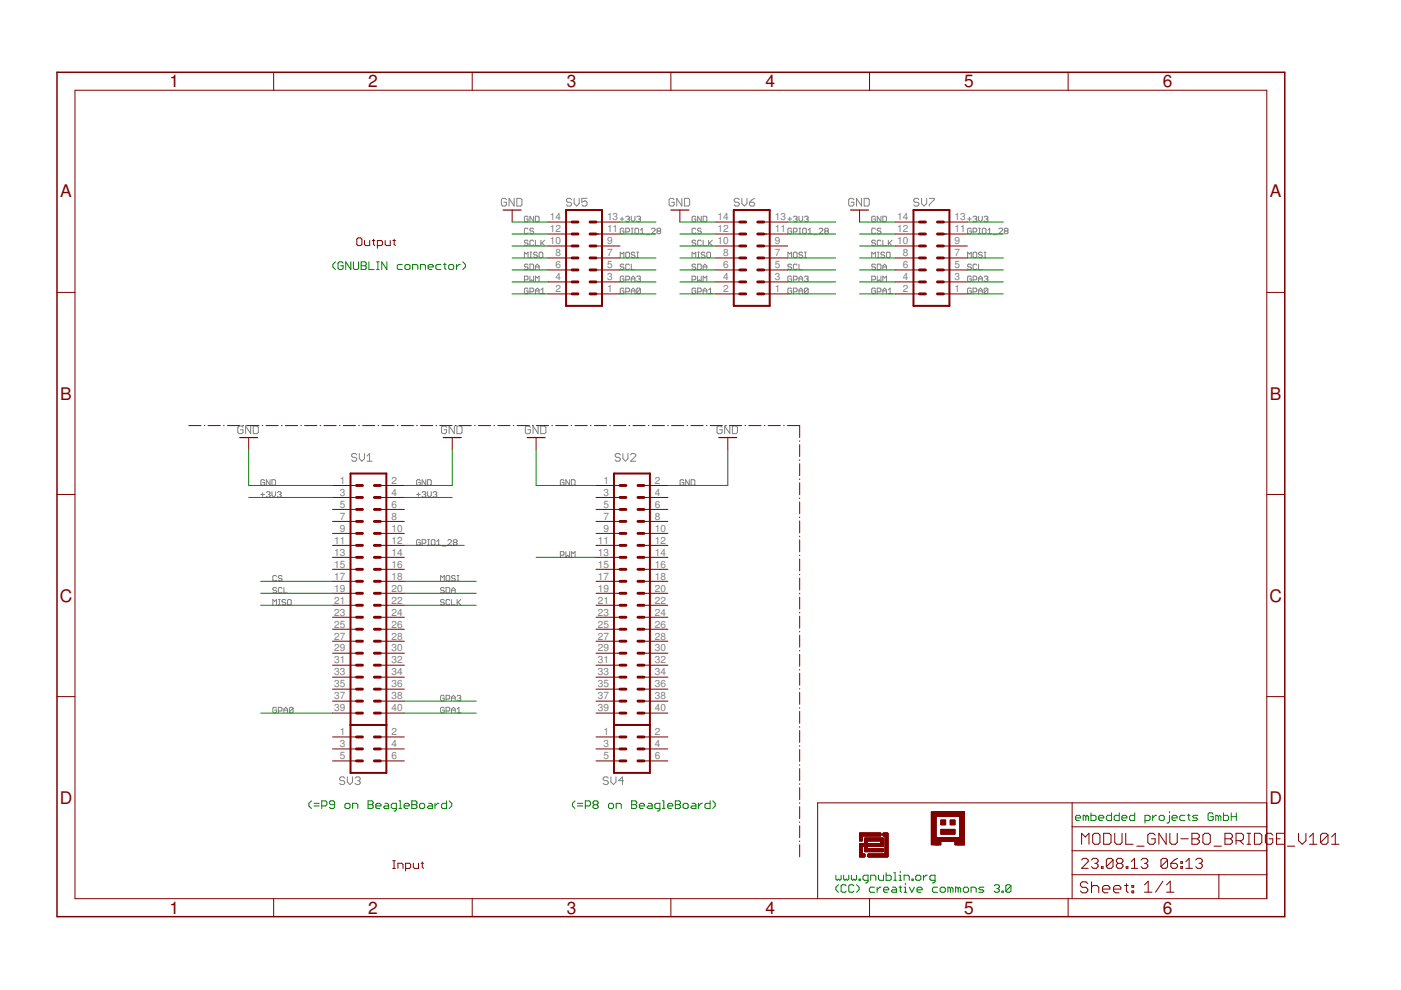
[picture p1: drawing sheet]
<?xml version="1.0" encoding="utf-8"?>
<!DOCTYPE eagle SYSTEM "eagle.dtd">
<eagle version="6.4">
<drawing>
<settings>
<setting alwaysvectorfont="no"/>
<setting verticaltext="up"/>
</settings>
<grid distance="0.1" unitdist="inch" unit="inch" style="lines" multiple="1" display="no" altdistance="0.01" altunitdist="inch" altunit="inch"/>
<schematic xreflabel="%F%N/%S.%C%R" xrefpart="/%S.%C%R">
<libraries>
<library name="frames">
<symbols>
<symbol name="A4L-LOC">
<wire x1="256.54" y1="3.81" x2="256.54" y2="8.89" width="0.1016" layer="94"/>
<wire x1="256.54" y1="8.89" x2="256.54" y2="13.97" width="0.1016" layer="94"/>
<wire x1="256.54" y1="13.97" x2="256.54" y2="19.05" width="0.1016" layer="94"/>
<wire x1="256.54" y1="19.05" x2="256.54" y2="24.13" width="0.1016" layer="94"/>
<wire x1="161.29" y1="3.81" x2="161.29" y2="24.13" width="0.1016" layer="94"/>
<wire x1="161.29" y1="24.13" x2="215.265" y2="24.13" width="0.1016" layer="94"/>
<wire x1="215.265" y1="24.13" x2="256.54" y2="24.13" width="0.1016" layer="94"/>
<wire x1="246.38" y1="3.81" x2="246.38" y2="8.89" width="0.1016" layer="94"/>
<wire x1="246.38" y1="8.89" x2="256.54" y2="8.89" width="0.1016" layer="94"/>
<wire x1="246.38" y1="8.89" x2="215.265" y2="8.89" width="0.1016" layer="94"/>
<wire x1="215.265" y1="8.89" x2="215.265" y2="3.81" width="0.1016" layer="94"/>
<wire x1="215.265" y1="8.89" x2="215.265" y2="13.97" width="0.1016" layer="94"/>
<wire x1="215.265" y1="13.97" x2="256.54" y2="13.97" width="0.1016" layer="94"/>
<wire x1="215.265" y1="13.97" x2="215.265" y2="19.05" width="0.1016" layer="94"/>
<wire x1="215.265" y1="19.05" x2="256.54" y2="19.05" width="0.1016" layer="94"/>
<wire x1="215.265" y1="19.05" x2="215.265" y2="24.13" width="0.1016" layer="94"/>
<text x="217.17" y="15.24" size="2.54" layer="94" font="vector">&gt;DRAWING_NAME</text>
<text x="217.17" y="10.16" size="2.286" layer="94" font="vector">&gt;LAST_DATE_TIME</text>
<text x="230.505" y="5.08" size="2.54" layer="94" font="vector">&gt;SHEET</text>
<text x="216.916" y="4.953" size="2.54" layer="94" font="vector">Sheet:</text>
<frame x1="0" y1="0" x2="260.35" y2="179.07" columns="6" rows="4" layer="94"/>
</symbol>
</symbols>
<devicesets>
<deviceset name="A4L-LOC" prefix="FRAME" uservalue="yes">
<gates>
<gate name="G$1" symbol="A4L-LOC" x="0" y="0"/>
</gates>
<devices>
<device name="">
<technologies>
<technology name=""/>
</technologies>
</device>
</devices>
</deviceset>
</devicesets>
</library>
<library name="con-ml">
<symbols>
<symbol name="14P">
<wire x1="3.81" y1="-10.16" x2="-3.81" y2="-10.16" width="0.4064" layer="94"/>
<wire x1="-3.81" y1="10.16" x2="-3.81" y2="-10.16" width="0.4064" layer="94"/>
<wire x1="-3.81" y1="10.16" x2="3.81" y2="10.16" width="0.4064" layer="94"/>
<wire x1="3.81" y1="-10.16" x2="3.81" y2="10.16" width="0.4064" layer="94"/>
<wire x1="2.54" y1="5.08" x2="3.175" y2="5.08" width="0.1524" layer="94"/>
<wire x1="1.27" y1="2.54" x2="2.54" y2="2.54" width="0.6096" layer="94"/>
<wire x1="1.27" y1="0" x2="2.54" y2="0" width="0.6096" layer="94"/>
<wire x1="1.27" y1="-2.54" x2="2.54" y2="-2.54" width="0.6096" layer="94"/>
<wire x1="1.27" y1="-5.08" x2="2.54" y2="-5.08" width="0.6096" layer="94"/>
<wire x1="1.27" y1="-7.62" x2="2.54" y2="-7.62" width="0.6096" layer="94"/>
<wire x1="-2.54" y1="2.54" x2="-1.27" y2="2.54" width="0.6096" layer="94"/>
<wire x1="-2.54" y1="0" x2="-1.27" y2="0" width="0.6096" layer="94"/>
<wire x1="-2.54" y1="-2.54" x2="-1.27" y2="-2.54" width="0.6096" layer="94"/>
<wire x1="-2.54" y1="-5.08" x2="-1.27" y2="-5.08" width="0.6096" layer="94"/>
<wire x1="-2.54" y1="-7.62" x2="-1.27" y2="-7.62" width="0.6096" layer="94"/>
<wire x1="1.27" y1="5.08" x2="2.54" y2="5.08" width="0.6096" layer="94"/>
<wire x1="1.27" y1="7.62" x2="2.54" y2="7.62" width="0.6096" layer="94"/>
<wire x1="-2.54" y1="5.08" x2="-1.27" y2="5.08" width="0.6096" layer="94"/>
<wire x1="-2.54" y1="7.62" x2="-1.27" y2="7.62" width="0.6096" layer="94"/>
<text x="-3.81" y="-12.7" size="1.778" layer="96">&gt;VALUE</text>
<text x="-3.81" y="10.922" size="1.778" layer="95">&gt;NAME</text>
<pin name="1" x="7.62" y="-7.62" visible="pad" length="middle" direction="pas" rot="R180"/>
<pin name="3" x="7.62" y="-5.08" visible="pad" length="middle" direction="pas" rot="R180"/>
<pin name="5" x="7.62" y="-2.54" visible="pad" length="middle" direction="pas" rot="R180"/>
<pin name="7" x="7.62" y="0" visible="pad" length="middle" direction="pas" rot="R180"/>
<pin name="9" x="7.62" y="2.54" visible="pad" length="middle" direction="pas" rot="R180"/>
<pin name="11" x="7.62" y="5.08" visible="pad" length="middle" direction="pas" rot="R180"/>
<pin name="13" x="7.62" y="7.62" visible="pad" length="middle" direction="pas" rot="R180"/>
<pin name="2" x="-7.62" y="-7.62" visible="pad" length="middle" direction="pas"/>
<pin name="4" x="-7.62" y="-5.08" visible="pad" length="middle" direction="pas"/>
<pin name="6" x="-7.62" y="-2.54" visible="pad" length="middle" direction="pas"/>
<pin name="12" x="-7.62" y="5.08" visible="pad" length="middle" direction="pas"/>
<pin name="14" x="-7.62" y="7.62" visible="pad" length="middle" direction="pas"/>
<pin name="8" x="-7.62" y="0" visible="pad" length="middle" direction="pas"/>
<pin name="10" x="-7.62" y="2.54" visible="pad" length="middle" direction="pas"/>
</symbol>
</symbols>
<devicesets>
<deviceset name="ML14" prefix="SV" uservalue="yes">
<gates>
<gate name="1" symbol="14P" x="0" y="0"/>
</gates>
<devices>
<device name="" package="ML14">
<connects>
<connect gate="1" pin="1" pad="1"/>
<connect gate="1" pin="10" pad="10"/>
<connect gate="1" pin="11" pad="11"/>
<connect gate="1" pin="12" pad="12"/>
<connect gate="1" pin="13" pad="13"/>
<connect gate="1" pin="14" pad="14"/>
<connect gate="1" pin="2" pad="2"/>
<connect gate="1" pin="3" pad="3"/>
<connect gate="1" pin="4" pad="4"/>
<connect gate="1" pin="5" pad="5"/>
<connect gate="1" pin="6" pad="6"/>
<connect gate="1" pin="7" pad="7"/>
<connect gate="1" pin="8" pad="8"/>
<connect gate="1" pin="9" pad="9"/>
</connects>
<technologies>
<technology name=""/>
</technologies>
</device>
</devices>
</deviceset>
</devicesets>
</library>
<library name="supply1">
<symbols>
<symbol name="GND">
<wire x1="-1.905" y1="0" x2="1.905" y2="0" width="0.254" layer="94"/>
<text x="-2.54" y="-2.54" size="1.778" layer="96">&gt;VALUE</text>
<pin name="GND" x="0" y="2.54" visible="off" length="short" direction="sup" rot="R270"/>
</symbol>
</symbols>
<devicesets>
<deviceset name="GND" prefix="GND">
<gates>
<gate name="1" symbol="GND" x="0" y="0"/>
</gates>
<devices>
<device name="">
<technologies>
<technology name=""/>
</technologies>
</device>
</devices>
</deviceset>
</devicesets>
</library>
<library name="EmbeddedProjectsLogos2">
<symbols>
<symbol name="EMBEDDEDPROJECTSLOGO">
<rectangle x1="0" y1="0" x2="1.1" y2="0.55" layer="97"/>
<rectangle x1="1.8" y1="0" x2="6" y2="0.55" layer="97"/>
<rectangle x1="5.45" y1="0.5" x2="6" y2="5" layer="97"/>
<rectangle x1="0" y1="0.55" x2="0.55" y2="2.8" layer="97"/>
<rectangle x1="0" y1="3.4" x2="0.55" y2="5" layer="97"/>
<rectangle x1="0.55" y1="4.45" x2="4.5" y2="5" layer="97"/>
<rectangle x1="5" y1="4.45" x2="5.45" y2="5" layer="97"/>
<rectangle x1="1.1" y1="1.1" x2="5" y2="1.65" layer="97"/>
<rectangle x1="0.55" y1="2.25" x2="5" y2="2.8" layer="97"/>
<rectangle x1="1.1" y1="3.4" x2="5" y2="3.95" layer="97"/>
<rectangle x1="4.45" y1="2.8" x2="5" y2="3.4" layer="97"/>
<rectangle x1="1.1" y1="1.65" x2="1.65" y2="3.4" layer="97"/>
<rectangle x1="0" y1="0" x2="1.1" y2="0.55" layer="97"/>
<rectangle x1="1.8" y1="0" x2="6" y2="0.55" layer="97"/>
<rectangle x1="5.45" y1="0.5" x2="6" y2="5" layer="97"/>
<rectangle x1="0" y1="0.55" x2="0.55" y2="2.8" layer="97"/>
<rectangle x1="0" y1="3.4" x2="0.55" y2="5" layer="97"/>
<rectangle x1="0.55" y1="4.45" x2="4.5" y2="5" layer="97"/>
<rectangle x1="5" y1="4.45" x2="5.45" y2="5" layer="97"/>
<rectangle x1="1.1" y1="1.1" x2="5" y2="1.65" layer="97"/>
<rectangle x1="0.55" y1="2.25" x2="5" y2="2.8" layer="97"/>
<rectangle x1="1.1" y1="3.4" x2="5" y2="3.95" layer="97"/>
<rectangle x1="4.45" y1="2.8" x2="5" y2="3.4" layer="97"/>
<rectangle x1="1.1" y1="1.65" x2="1.65" y2="3.4" layer="97"/>
<rectangle x1="0" y1="0" x2="1.1" y2="0.55" layer="94"/>
<rectangle x1="1.8" y1="0" x2="6" y2="0.55" layer="94"/>
<rectangle x1="5.45" y1="0.5" x2="6" y2="5" layer="94"/>
<rectangle x1="0" y1="0.55" x2="0.55" y2="2.8" layer="94"/>
<rectangle x1="0" y1="3.4" x2="0.55" y2="5" layer="94"/>
<rectangle x1="0.55" y1="4.45" x2="4.5" y2="5" layer="94"/>
<rectangle x1="5" y1="4.45" x2="5.45" y2="5" layer="94"/>
<rectangle x1="1.1" y1="1.1" x2="5" y2="1.65" layer="94"/>
<rectangle x1="0.55" y1="2.25" x2="5" y2="2.8" layer="94"/>
<rectangle x1="1.1" y1="3.4" x2="5" y2="3.95" layer="94"/>
<rectangle x1="4.45" y1="2.8" x2="5" y2="3.4" layer="94"/>
<rectangle x1="1.1" y1="1.65" x2="1.65" y2="3.4" layer="94"/>
<rectangle x1="0" y1="0" x2="1.1" y2="0.55" layer="97"/>
<rectangle x1="1.8" y1="0" x2="6" y2="0.55" layer="97"/>
<rectangle x1="5.45" y1="0.5" x2="6" y2="5" layer="97"/>
<rectangle x1="0" y1="0.55" x2="0.55" y2="2.8" layer="97"/>
<rectangle x1="0" y1="3.4" x2="0.55" y2="5" layer="97"/>
<rectangle x1="0.55" y1="4.45" x2="4.5" y2="5" layer="97"/>
<rectangle x1="5" y1="4.45" x2="5.45" y2="5" layer="97"/>
<rectangle x1="1.1" y1="1.1" x2="5" y2="1.65" layer="97"/>
<rectangle x1="0.55" y1="2.25" x2="5" y2="2.8" layer="97"/>
<rectangle x1="1.1" y1="3.4" x2="5" y2="3.95" layer="97"/>
<rectangle x1="4.45" y1="2.8" x2="5" y2="3.4" layer="97"/>
<rectangle x1="1.1" y1="1.65" x2="1.65" y2="3.4" layer="97"/>
<rectangle x1="0" y1="0" x2="1.1" y2="0.55" layer="97"/>
<rectangle x1="1.8" y1="0" x2="6" y2="0.55" layer="97"/>
<rectangle x1="5.45" y1="0.5" x2="6" y2="5" layer="97"/>
<rectangle x1="0" y1="0.55" x2="0.55" y2="2.8" layer="97"/>
<rectangle x1="0" y1="3.4" x2="0.55" y2="5" layer="97"/>
<rectangle x1="0.55" y1="4.45" x2="4.5" y2="5" layer="97"/>
<rectangle x1="5" y1="4.45" x2="5.45" y2="5" layer="97"/>
<rectangle x1="1.1" y1="1.1" x2="5" y2="1.65" layer="97"/>
<rectangle x1="0.55" y1="2.25" x2="5" y2="2.8" layer="97"/>
<rectangle x1="1.1" y1="3.4" x2="5" y2="3.95" layer="97"/>
<rectangle x1="4.45" y1="2.8" x2="5" y2="3.4" layer="97"/>
<rectangle x1="1.1" y1="1.65" x2="1.65" y2="3.4" layer="97"/>
<rectangle x1="0" y1="0" x2="1.1" y2="0.55" layer="94"/>
<rectangle x1="1.8" y1="0" x2="6" y2="0.55" layer="94"/>
<rectangle x1="5.45" y1="0.5" x2="6" y2="5" layer="94"/>
<rectangle x1="0" y1="0.55" x2="0.55" y2="2.8" layer="94"/>
<rectangle x1="0" y1="3.4" x2="0.55" y2="5" layer="94"/>
<rectangle x1="0.55" y1="4.45" x2="4.5" y2="5" layer="94"/>
<rectangle x1="5" y1="4.45" x2="5.45" y2="5" layer="94"/>
<rectangle x1="1.1" y1="1.1" x2="5" y2="1.65" layer="94"/>
<rectangle x1="0.55" y1="2.25" x2="5" y2="2.8" layer="94"/>
<rectangle x1="1.1" y1="3.4" x2="5" y2="3.95" layer="94"/>
<rectangle x1="4.45" y1="2.8" x2="5" y2="3.4" layer="94"/>
<rectangle x1="1.1" y1="1.65" x2="1.65" y2="3.4" layer="94"/>
<rectangle x1="0" y1="0" x2="1.1" y2="0.55" layer="97"/>
<rectangle x1="1.8" y1="0" x2="6" y2="0.55" layer="97"/>
<rectangle x1="5.45" y1="0.5" x2="6" y2="5" layer="97"/>
<rectangle x1="0" y1="0.55" x2="0.55" y2="2.8" layer="97"/>
<rectangle x1="0" y1="3.4" x2="0.55" y2="5" layer="97"/>
<rectangle x1="0.55" y1="4.45" x2="4.5" y2="5" layer="97"/>
<rectangle x1="5" y1="4.45" x2="5.45" y2="5" layer="97"/>
<rectangle x1="1.1" y1="1.1" x2="5" y2="1.65" layer="97"/>
<rectangle x1="0.55" y1="2.25" x2="5" y2="2.8" layer="97"/>
<rectangle x1="1.1" y1="3.4" x2="5" y2="3.95" layer="97"/>
<rectangle x1="4.45" y1="2.8" x2="5" y2="3.4" layer="97"/>
<rectangle x1="1.1" y1="1.65" x2="1.65" y2="3.4" layer="97"/>
<rectangle x1="0" y1="0" x2="1.1" y2="0.55" layer="97"/>
<rectangle x1="1.8" y1="0" x2="6" y2="0.55" layer="97"/>
<rectangle x1="5.45" y1="0.5" x2="6" y2="5" layer="97"/>
<rectangle x1="0" y1="0.55" x2="0.55" y2="2.8" layer="97"/>
<rectangle x1="0" y1="3.4" x2="0.55" y2="5" layer="97"/>
<rectangle x1="0.55" y1="4.45" x2="4.5" y2="5" layer="97"/>
<rectangle x1="5" y1="4.45" x2="5.45" y2="5" layer="97"/>
<rectangle x1="1.1" y1="1.1" x2="5" y2="1.65" layer="97"/>
<rectangle x1="0.55" y1="2.25" x2="5" y2="2.8" layer="97"/>
<rectangle x1="1.1" y1="3.4" x2="5" y2="3.95" layer="97"/>
<rectangle x1="4.45" y1="2.8" x2="5" y2="3.4" layer="97"/>
<rectangle x1="1.1" y1="1.65" x2="1.65" y2="3.4" layer="97"/>
<rectangle x1="0" y1="0" x2="1.1" y2="0.55" layer="94"/>
<rectangle x1="1.8" y1="0" x2="6" y2="0.55" layer="94"/>
<rectangle x1="5.45" y1="0.5" x2="6" y2="5" layer="94"/>
<rectangle x1="0" y1="0.55" x2="0.55" y2="2.8" layer="94"/>
<rectangle x1="0" y1="3.4" x2="0.55" y2="5" layer="94"/>
<rectangle x1="0.55" y1="4.45" x2="4.5" y2="5" layer="94"/>
<rectangle x1="5" y1="4.45" x2="5.45" y2="5" layer="94"/>
<rectangle x1="1.1" y1="1.1" x2="5" y2="1.65" layer="94"/>
<rectangle x1="0.55" y1="2.25" x2="5" y2="2.8" layer="94"/>
<rectangle x1="1.1" y1="3.4" x2="5" y2="3.95" layer="94"/>
<rectangle x1="4.45" y1="2.8" x2="5" y2="3.4" layer="94"/>
<rectangle x1="1.1" y1="1.65" x2="1.65" y2="3.4" layer="94"/>
<rectangle x1="0" y1="0" x2="1.1" y2="0.55" layer="97"/>
<rectangle x1="1.8" y1="0" x2="6" y2="0.55" layer="97"/>
<rectangle x1="5.45" y1="0.5" x2="6" y2="5" layer="97"/>
<rectangle x1="0" y1="0.55" x2="0.55" y2="2.8" layer="97"/>
<rectangle x1="0" y1="3.4" x2="0.55" y2="5" layer="97"/>
<rectangle x1="0.55" y1="4.45" x2="4.5" y2="5" layer="97"/>
<rectangle x1="5" y1="4.45" x2="5.45" y2="5" layer="97"/>
<rectangle x1="1.1" y1="1.1" x2="5" y2="1.65" layer="97"/>
<rectangle x1="0.55" y1="2.25" x2="5" y2="2.8" layer="97"/>
<rectangle x1="1.1" y1="3.4" x2="5" y2="3.95" layer="97"/>
<rectangle x1="4.45" y1="2.8" x2="5" y2="3.4" layer="97"/>
<rectangle x1="1.1" y1="1.65" x2="1.65" y2="3.4" layer="97"/>
<rectangle x1="0" y1="0" x2="1.1" y2="0.55" layer="97"/>
<rectangle x1="1.8" y1="0" x2="6" y2="0.55" layer="97"/>
<rectangle x1="5.45" y1="0.5" x2="6" y2="5" layer="97"/>
<rectangle x1="0" y1="0.55" x2="0.55" y2="2.8" layer="97"/>
<rectangle x1="0" y1="3.4" x2="0.55" y2="5" layer="97"/>
<rectangle x1="0.55" y1="4.45" x2="4.5" y2="5" layer="97"/>
<rectangle x1="5" y1="4.45" x2="5.45" y2="5" layer="97"/>
<rectangle x1="1.1" y1="1.1" x2="5" y2="1.65" layer="97"/>
<rectangle x1="0.55" y1="2.25" x2="5" y2="2.8" layer="97"/>
<rectangle x1="1.1" y1="3.4" x2="5" y2="3.95" layer="97"/>
<rectangle x1="4.45" y1="2.8" x2="5" y2="3.4" layer="97"/>
<rectangle x1="1.1" y1="1.65" x2="1.65" y2="3.4" layer="97"/>
<rectangle x1="0" y1="0" x2="1.1" y2="0.55" layer="94"/>
<rectangle x1="1.8" y1="0" x2="6" y2="0.55" layer="94"/>
<rectangle x1="5.45" y1="0.5" x2="6" y2="5" layer="94"/>
<rectangle x1="0" y1="0.55" x2="0.55" y2="2.8" layer="94"/>
<rectangle x1="0" y1="3.4" x2="0.55" y2="5" layer="94"/>
<rectangle x1="0.55" y1="4.45" x2="4.5" y2="5" layer="94"/>
<rectangle x1="5" y1="4.45" x2="5.45" y2="5" layer="94"/>
<rectangle x1="1.1" y1="1.1" x2="5" y2="1.65" layer="94"/>
<rectangle x1="0.55" y1="2.25" x2="5" y2="2.8" layer="94"/>
<rectangle x1="1.1" y1="3.4" x2="5" y2="3.95" layer="94"/>
<rectangle x1="4.45" y1="2.8" x2="5" y2="3.4" layer="94"/>
<rectangle x1="1.1" y1="1.65" x2="1.65" y2="3.4" layer="94"/>
</symbol>
<symbol name="GNUBLINLOGO">
<rectangle x1="0.75" y1="6.25" x2="6.25" y2="7" layer="94"/>
<rectangle x1="6.25" y1="0" x2="7" y2="7" layer="94"/>
<rectangle x1="0.7" y1="0" x2="1.5" y2="0.8" layer="94"/>
<rectangle x1="5.5" y1="0" x2="6.3" y2="0.8" layer="94"/>
<rectangle x1="2" y1="2.25" x2="5" y2="3.25" layer="94"/>
<rectangle x1="2" y1="4.25" x2="3" y2="5.25" layer="94"/>
<rectangle x1="0" y1="0" x2="1" y2="7" layer="94"/>
<rectangle x1="1" y1="6" x2="6" y2="7" layer="94"/>
<rectangle x1="6" y1="0" x2="7" y2="7" layer="94"/>
<rectangle x1="1" y1="0.75" x2="6" y2="1.5" layer="94"/>
<rectangle x1="1" y1="0" x2="2" y2="1" layer="94"/>
<rectangle x1="5" y1="0" x2="6" y2="1" layer="94"/>
<rectangle x1="4" y1="4.25" x2="5" y2="5.25" layer="94"/>
<rectangle x1="0.75" y1="6.25" x2="6.25" y2="7" layer="94"/>
<rectangle x1="6.25" y1="0" x2="7" y2="7" layer="94"/>
<rectangle x1="0.7" y1="0" x2="1.5" y2="0.8" layer="94"/>
<rectangle x1="5.5" y1="0" x2="6.3" y2="0.8" layer="94"/>
<rectangle x1="2" y1="2.25" x2="5" y2="3.25" layer="94"/>
<rectangle x1="2" y1="4.25" x2="3" y2="5.25" layer="94"/>
<rectangle x1="0" y1="0" x2="1" y2="7" layer="94"/>
<rectangle x1="1" y1="6" x2="6" y2="7" layer="94"/>
<rectangle x1="6" y1="0" x2="7" y2="7" layer="94"/>
<rectangle x1="1" y1="0.75" x2="6" y2="1.5" layer="94"/>
<rectangle x1="1" y1="0" x2="2" y2="1" layer="94"/>
<rectangle x1="5" y1="0" x2="6" y2="1" layer="94"/>
<rectangle x1="4" y1="4.25" x2="5" y2="5.25" layer="94"/>
</symbol>
</symbols>
<devicesets>
<deviceset name="EPLOGO">
<gates>
<gate name="G$1" symbol="EMBEDDEDPROJECTSLOGO" x="-2.54" y="0"/>
</gates>
<devices>
<device name="" package="EPLOGOKUPFER">
<technologies>
<technology name=""/>
</technologies>
</device>
<device name="SIEB" package="EPLOGOSIEBDRUCK">
<technologies>
<technology name=""/>
</technologies>
</device>
</devices>
</deviceset>
<deviceset name="GNUBLINLOGO">
<gates>
<gate name="G$1" symbol="GNUBLINLOGO" x="-2.54" y="-2.54"/>
</gates>
<devices>
<device name="" package="GNUKUPFER">
<technologies>
<technology name=""/>
</technologies>
</device>
<device name="SIEB" package="GNUSIEBDRUCK">
<technologies>
<technology name=""/>
</technologies>
</device>
</devices>
</deviceset>
</devicesets>
</library>
<library name="con-lstb">
<symbols>
<symbol name="MA20-2">
<wire x1="3.81" y1="-27.94" x2="-3.81" y2="-27.94" width="0.4064" layer="94"/>
<wire x1="1.27" y1="-20.32" x2="2.54" y2="-20.32" width="0.6096" layer="94"/>
<wire x1="1.27" y1="-22.86" x2="2.54" y2="-22.86" width="0.6096" layer="94"/>
<wire x1="1.27" y1="-25.4" x2="2.54" y2="-25.4" width="0.6096" layer="94"/>
<wire x1="-2.54" y1="-20.32" x2="-1.27" y2="-20.32" width="0.6096" layer="94"/>
<wire x1="-2.54" y1="-22.86" x2="-1.27" y2="-22.86" width="0.6096" layer="94"/>
<wire x1="-2.54" y1="-25.4" x2="-1.27" y2="-25.4" width="0.6096" layer="94"/>
<wire x1="1.27" y1="-15.24" x2="2.54" y2="-15.24" width="0.6096" layer="94"/>
<wire x1="1.27" y1="-17.78" x2="2.54" y2="-17.78" width="0.6096" layer="94"/>
<wire x1="-2.54" y1="-15.24" x2="-1.27" y2="-15.24" width="0.6096" layer="94"/>
<wire x1="-2.54" y1="-17.78" x2="-1.27" y2="-17.78" width="0.6096" layer="94"/>
<wire x1="1.27" y1="-7.62" x2="2.54" y2="-7.62" width="0.6096" layer="94"/>
<wire x1="1.27" y1="-10.16" x2="2.54" y2="-10.16" width="0.6096" layer="94"/>
<wire x1="1.27" y1="-12.7" x2="2.54" y2="-12.7" width="0.6096" layer="94"/>
<wire x1="-2.54" y1="-7.62" x2="-1.27" y2="-7.62" width="0.6096" layer="94"/>
<wire x1="-2.54" y1="-10.16" x2="-1.27" y2="-10.16" width="0.6096" layer="94"/>
<wire x1="-2.54" y1="-12.7" x2="-1.27" y2="-12.7" width="0.6096" layer="94"/>
<wire x1="1.27" y1="-2.54" x2="2.54" y2="-2.54" width="0.6096" layer="94"/>
<wire x1="1.27" y1="-5.08" x2="2.54" y2="-5.08" width="0.6096" layer="94"/>
<wire x1="-2.54" y1="-2.54" x2="-1.27" y2="-2.54" width="0.6096" layer="94"/>
<wire x1="-2.54" y1="-5.08" x2="-1.27" y2="-5.08" width="0.6096" layer="94"/>
<wire x1="1.27" y1="5.08" x2="2.54" y2="5.08" width="0.6096" layer="94"/>
<wire x1="1.27" y1="2.54" x2="2.54" y2="2.54" width="0.6096" layer="94"/>
<wire x1="1.27" y1="0" x2="2.54" y2="0" width="0.6096" layer="94"/>
<wire x1="-2.54" y1="5.08" x2="-1.27" y2="5.08" width="0.6096" layer="94"/>
<wire x1="-2.54" y1="2.54" x2="-1.27" y2="2.54" width="0.6096" layer="94"/>
<wire x1="-2.54" y1="0" x2="-1.27" y2="0" width="0.6096" layer="94"/>
<wire x1="1.27" y1="10.16" x2="2.54" y2="10.16" width="0.6096" layer="94"/>
<wire x1="1.27" y1="7.62" x2="2.54" y2="7.62" width="0.6096" layer="94"/>
<wire x1="-2.54" y1="10.16" x2="-1.27" y2="10.16" width="0.6096" layer="94"/>
<wire x1="-2.54" y1="7.62" x2="-1.27" y2="7.62" width="0.6096" layer="94"/>
<wire x1="1.27" y1="15.24" x2="2.54" y2="15.24" width="0.6096" layer="94"/>
<wire x1="1.27" y1="12.7" x2="2.54" y2="12.7" width="0.6096" layer="94"/>
<wire x1="-2.54" y1="15.24" x2="-1.27" y2="15.24" width="0.6096" layer="94"/>
<wire x1="-2.54" y1="12.7" x2="-1.27" y2="12.7" width="0.6096" layer="94"/>
<wire x1="-3.81" y1="25.4" x2="-3.81" y2="-27.94" width="0.4064" layer="94"/>
<wire x1="3.81" y1="-27.94" x2="3.81" y2="25.4" width="0.4064" layer="94"/>
<wire x1="-3.81" y1="25.4" x2="3.81" y2="25.4" width="0.4064" layer="94"/>
<wire x1="-2.54" y1="17.78" x2="-1.27" y2="17.78" width="0.6096" layer="94"/>
<wire x1="-2.54" y1="20.32" x2="-1.27" y2="20.32" width="0.6096" layer="94"/>
<wire x1="-2.54" y1="22.86" x2="-1.27" y2="22.86" width="0.6096" layer="94"/>
<wire x1="1.27" y1="17.78" x2="2.54" y2="17.78" width="0.6096" layer="94"/>
<wire x1="1.27" y1="20.32" x2="2.54" y2="20.32" width="0.6096" layer="94"/>
<wire x1="1.27" y1="22.86" x2="2.54" y2="22.86" width="0.6096" layer="94"/>
<text x="-3.81" y="-30.48" size="1.778" layer="96">&gt;VALUE</text>
<text x="-3.81" y="26.162" size="1.778" layer="95">&gt;NAME</text>
<pin name="1" x="7.62" y="-25.4" visible="pad" length="middle" direction="pas" swaplevel="1" rot="R180"/>
<pin name="3" x="7.62" y="-22.86" visible="pad" length="middle" direction="pas" swaplevel="1" rot="R180"/>
<pin name="5" x="7.62" y="-20.32" visible="pad" length="middle" direction="pas" swaplevel="1" rot="R180"/>
<pin name="2" x="-7.62" y="-25.4" visible="pad" length="middle" direction="pas" swaplevel="1"/>
<pin name="4" x="-7.62" y="-22.86" visible="pad" length="middle" direction="pas" swaplevel="1"/>
<pin name="6" x="-7.62" y="-20.32" visible="pad" length="middle" direction="pas" swaplevel="1"/>
<pin name="7" x="7.62" y="-17.78" visible="pad" length="middle" direction="pas" swaplevel="1" rot="R180"/>
<pin name="9" x="7.62" y="-15.24" visible="pad" length="middle" direction="pas" swaplevel="1" rot="R180"/>
<pin name="8" x="-7.62" y="-17.78" visible="pad" length="middle" direction="pas" swaplevel="1"/>
<pin name="10" x="-7.62" y="-15.24" visible="pad" length="middle" direction="pas" swaplevel="1"/>
<pin name="11" x="7.62" y="-12.7" visible="pad" length="middle" direction="pas" swaplevel="1" rot="R180"/>
<pin name="13" x="7.62" y="-10.16" visible="pad" length="middle" direction="pas" swaplevel="1" rot="R180"/>
<pin name="15" x="7.62" y="-7.62" visible="pad" length="middle" direction="pas" swaplevel="1" rot="R180"/>
<pin name="12" x="-7.62" y="-12.7" visible="pad" length="middle" direction="pas" swaplevel="1"/>
<pin name="14" x="-7.62" y="-10.16" visible="pad" length="middle" direction="pas" swaplevel="1"/>
<pin name="16" x="-7.62" y="-7.62" visible="pad" length="middle" direction="pas" swaplevel="1"/>
<pin name="17" x="7.62" y="-5.08" visible="pad" length="middle" direction="pas" swaplevel="1" rot="R180"/>
<pin name="19" x="7.62" y="-2.54" visible="pad" length="middle" direction="pas" swaplevel="1" rot="R180"/>
<pin name="18" x="-7.62" y="-5.08" visible="pad" length="middle" direction="pas" swaplevel="1"/>
<pin name="20" x="-7.62" y="-2.54" visible="pad" length="middle" direction="pas" swaplevel="1"/>
<pin name="21" x="7.62" y="0" visible="pad" length="middle" direction="pas" swaplevel="1" rot="R180"/>
<pin name="23" x="7.62" y="2.54" visible="pad" length="middle" direction="pas" swaplevel="1" rot="R180"/>
<pin name="25" x="7.62" y="5.08" visible="pad" length="middle" direction="pas" swaplevel="1" rot="R180"/>
<pin name="22" x="-7.62" y="0" visible="pad" length="middle" direction="pas" swaplevel="1"/>
<pin name="24" x="-7.62" y="2.54" visible="pad" length="middle" direction="pas" swaplevel="1"/>
<pin name="26" x="-7.62" y="5.08" visible="pad" length="middle" direction="pas" swaplevel="1"/>
<pin name="27" x="7.62" y="7.62" visible="pad" length="middle" direction="pas" swaplevel="1" rot="R180"/>
<pin name="29" x="7.62" y="10.16" visible="pad" length="middle" direction="pas" swaplevel="1" rot="R180"/>
<pin name="28" x="-7.62" y="7.62" visible="pad" length="middle" direction="pas" swaplevel="1"/>
<pin name="30" x="-7.62" y="10.16" visible="pad" length="middle" direction="pas" swaplevel="1"/>
<pin name="31" x="7.62" y="12.7" visible="pad" length="middle" direction="pas" swaplevel="1" rot="R180"/>
<pin name="33" x="7.62" y="15.24" visible="pad" length="middle" direction="pas" swaplevel="1" rot="R180"/>
<pin name="32" x="-7.62" y="12.7" visible="pad" length="middle" direction="pas" swaplevel="1"/>
<pin name="34" x="-7.62" y="15.24" visible="pad" length="middle" direction="pas" swaplevel="1"/>
<pin name="36" x="-7.62" y="17.78" visible="pad" length="middle" direction="pas" swaplevel="1"/>
<pin name="38" x="-7.62" y="20.32" visible="pad" length="middle" direction="pas" swaplevel="1"/>
<pin name="40" x="-7.62" y="22.86" visible="pad" length="middle" direction="pas" swaplevel="1"/>
<pin name="35" x="7.62" y="17.78" visible="pad" length="middle" direction="pas" swaplevel="1" rot="R180"/>
<pin name="37" x="7.62" y="20.32" visible="pad" length="middle" direction="pas" swaplevel="1" rot="R180"/>
<pin name="39" x="7.62" y="22.86" visible="pad" length="middle" direction="pas" swaplevel="1" rot="R180"/>
</symbol>
<symbol name="MA03-2">
<wire x1="3.81" y1="-5.08" x2="-3.81" y2="-5.08" width="0.4064" layer="94"/>
<wire x1="-3.81" y1="5.08" x2="-3.81" y2="-5.08" width="0.4064" layer="94"/>
<wire x1="3.81" y1="-5.08" x2="3.81" y2="5.08" width="0.4064" layer="94"/>
<wire x1="-3.81" y1="5.08" x2="3.81" y2="5.08" width="0.4064" layer="94"/>
<wire x1="1.27" y1="2.54" x2="2.54" y2="2.54" width="0.6096" layer="94"/>
<wire x1="1.27" y1="0" x2="2.54" y2="0" width="0.6096" layer="94"/>
<wire x1="1.27" y1="-2.54" x2="2.54" y2="-2.54" width="0.6096" layer="94"/>
<wire x1="-2.54" y1="2.54" x2="-1.27" y2="2.54" width="0.6096" layer="94"/>
<wire x1="-2.54" y1="0" x2="-1.27" y2="0" width="0.6096" layer="94"/>
<wire x1="-2.54" y1="-2.54" x2="-1.27" y2="-2.54" width="0.6096" layer="94"/>
<text x="-3.81" y="-7.62" size="1.778" layer="96">&gt;VALUE</text>
<text x="-3.81" y="5.842" size="1.778" layer="95">&gt;NAME</text>
<pin name="1" x="7.62" y="-2.54" visible="pad" length="middle" direction="pas" swaplevel="1" rot="R180"/>
<pin name="3" x="7.62" y="0" visible="pad" length="middle" direction="pas" swaplevel="1" rot="R180"/>
<pin name="5" x="7.62" y="2.54" visible="pad" length="middle" direction="pas" swaplevel="1" rot="R180"/>
<pin name="2" x="-7.62" y="-2.54" visible="pad" length="middle" direction="pas" swaplevel="1"/>
<pin name="4" x="-7.62" y="0" visible="pad" length="middle" direction="pas" swaplevel="1"/>
<pin name="6" x="-7.62" y="2.54" visible="pad" length="middle" direction="pas" swaplevel="1"/>
</symbol>
</symbols>
<devicesets>
<deviceset name="MA20-2" prefix="SV" uservalue="yes">
<gates>
<gate name="G$1" symbol="MA20-2" x="0" y="0"/>
</gates>
<devices>
<device name="" package="MA20-2">
<connects>
<connect gate="G$1" pin="1" pad="1"/>
<connect gate="G$1" pin="10" pad="10"/>
<connect gate="G$1" pin="11" pad="11"/>
<connect gate="G$1" pin="12" pad="12"/>
<connect gate="G$1" pin="13" pad="13"/>
<connect gate="G$1" pin="14" pad="14"/>
<connect gate="G$1" pin="15" pad="15"/>
<connect gate="G$1" pin="16" pad="16"/>
<connect gate="G$1" pin="17" pad="17"/>
<connect gate="G$1" pin="18" pad="18"/>
<connect gate="G$1" pin="19" pad="19"/>
<connect gate="G$1" pin="2" pad="2"/>
<connect gate="G$1" pin="20" pad="20"/>
<connect gate="G$1" pin="21" pad="21"/>
<connect gate="G$1" pin="22" pad="22"/>
<connect gate="G$1" pin="23" pad="23"/>
<connect gate="G$1" pin="24" pad="24"/>
<connect gate="G$1" pin="25" pad="25"/>
<connect gate="G$1" pin="26" pad="26"/>
<connect gate="G$1" pin="27" pad="27"/>
<connect gate="G$1" pin="28" pad="28"/>
<connect gate="G$1" pin="29" pad="29"/>
<connect gate="G$1" pin="3" pad="3"/>
<connect gate="G$1" pin="30" pad="30"/>
<connect gate="G$1" pin="31" pad="31"/>
<connect gate="G$1" pin="32" pad="32"/>
<connect gate="G$1" pin="33" pad="33"/>
<connect gate="G$1" pin="34" pad="34"/>
<connect gate="G$1" pin="35" pad="35"/>
<connect gate="G$1" pin="36" pad="36"/>
<connect gate="G$1" pin="37" pad="37"/>
<connect gate="G$1" pin="38" pad="38"/>
<connect gate="G$1" pin="39" pad="39"/>
<connect gate="G$1" pin="4" pad="4"/>
<connect gate="G$1" pin="40" pad="40"/>
<connect gate="G$1" pin="5" pad="5"/>
<connect gate="G$1" pin="6" pad="6"/>
<connect gate="G$1" pin="7" pad="7"/>
<connect gate="G$1" pin="8" pad="8"/>
<connect gate="G$1" pin="9" pad="9"/>
</connects>
<technologies>
<technology name=""/>
</technologies>
</device>
</devices>
</deviceset>
<deviceset name="MA03-2" prefix="SV" uservalue="yes">
<gates>
<gate name="1" symbol="MA03-2" x="0" y="0"/>
</gates>
<devices>
<device name="" package="MA03-2">
<connects>
<connect gate="1" pin="1" pad="1"/>
<connect gate="1" pin="2" pad="2"/>
<connect gate="1" pin="3" pad="3"/>
<connect gate="1" pin="4" pad="4"/>
<connect gate="1" pin="5" pad="5"/>
<connect gate="1" pin="6" pad="6"/>
</connects>
<technologies>
<technology name=""/>
</technologies>
</device>
</devices>
</deviceset>
</devicesets>
</library>
</libraries>
<attributes>
</attributes>
<variantdefs>
</variantdefs>
<classes>
<class number="0" name="default" width="0" drill="0">
</class>
</classes>
<parts>
<part name="FRAME1" library="frames" deviceset="A4L-LOC" device=""/>
<part name="SV5" library="con-ml" deviceset="ML14" device=""/>
<part name="SV6" library="con-ml" deviceset="ML14" device=""/>
<part name="SV7" library="con-ml" deviceset="ML14" device=""/>
<part name="U$2" library="EmbeddedProjectsLogos2" deviceset="EPLOGO" device="SIEB"/>
<part name="U$3" library="EmbeddedProjectsLogos2" deviceset="GNUBLINLOGO" device="SIEB"/>
<part name="SV1" library="con-lstb" deviceset="MA20-2" device=""/>
<part name="SV2" library="con-lstb" deviceset="MA20-2" device=""/>
<part name="SV3" library="con-lstb" deviceset="MA03-2" device=""/>
<part name="SV4" library="con-lstb" deviceset="MA03-2" device=""/>
<part name="GND2" library="supply1" deviceset="GND" device=""/>
<part name="GND3" library="supply1" deviceset="GND" device=""/>
<part name="GND4" library="supply1" deviceset="GND" device=""/>
<part name="GND5" library="supply1" deviceset="GND" device=""/>
<part name="GND6" library="supply1" deviceset="GND" device=""/>
<part name="GND7" library="supply1" deviceset="GND" device=""/>
<part name="GND8" library="supply1" deviceset="GND" device=""/>
</parts>
<sheets>
<sheet>
<plain>
<text x="215.9" y="20.32" size="1.778" layer="91" font="vector">embedded projects GmbH</text>
<wire x1="27.94" y1="104.14" x2="157.48" y2="104.14" width="0.1524" layer="94" style="dashdot"/>
<wire x1="157.48" y1="104.14" x2="157.48" y2="12.7" width="0.1524" layer="94" style="dashdot"/>
<text x="71.12" y="10.16" size="1.778" layer="94">Input</text>
<text x="63.5" y="142.24" size="1.778" layer="94">Output</text>
<text x="53.34" y="22.86" size="1.778" layer="91">(=P9 on BeagleBoard)</text>
<text x="109.22" y="22.86" size="1.778" layer="91">(=P8 on BeagleBoard)</text>
<text x="58.42" y="137.16" size="1.778" layer="91">(GNUBLIN connector)</text>
<text x="165.1" y="5.08" size="1.778" layer="91" font="vector">(CC) creative commons 3.0</text>
<text x="165.1" y="7.62" size="1.778" layer="91" font="vector">www.gnublin.org</text>
</plain>
<instances>
<instance part="FRAME1" gate="G$1" x="0" y="0"/>
<instance part="SV5" gate="1" x="111.76" y="139.7"/>
<instance part="SV6" gate="1" x="147.32" y="139.7"/>
<instance part="SV7" gate="1" x="185.42" y="139.7"/>
<instance part="U$2" gate="G$1" x="170.18" y="12.7"/>
<instance part="U$3" gate="G$1" x="185.42" y="15.24"/>
<instance part="SV1" gate="G$1" x="66.04" y="66.04" smashed="yes" rot="R180">
<attribute name="VALUE" x="69.85" y="96.52" size="1.778" layer="96" rot="R180"/>
<attribute name="NAME" x="67.31" y="98.298" size="1.778" layer="95" rot="R180"/>
</instance>
<instance part="SV2" gate="G$1" x="121.92" y="66.04" smashed="yes" rot="R180">
<attribute name="VALUE" x="125.73" y="96.52" size="1.778" layer="96" rot="R180"/>
<attribute name="NAME" x="123.19" y="98.298" size="1.778" layer="95" rot="R180"/>
</instance>
<instance part="SV3" gate="1" x="66.04" y="35.56" smashed="yes" rot="R180">
<attribute name="VALUE" x="69.85" y="43.18" size="1.778" layer="96" rot="R180"/>
<attribute name="NAME" x="64.77" y="29.718" size="1.778" layer="95" rot="R180"/>
</instance>
<instance part="SV4" gate="1" x="121.92" y="35.56" smashed="yes" rot="R180">
<attribute name="VALUE" x="125.73" y="43.18" size="1.778" layer="96" rot="R180"/>
<attribute name="NAME" x="120.65" y="29.718" size="1.778" layer="95" rot="R180"/>
</instance>
<instance part="GND2" gate="1" x="40.64" y="101.6" rot="R180"/>
<instance part="GND3" gate="1" x="83.82" y="101.6" rot="R180"/>
<instance part="GND4" gate="1" x="101.6" y="101.6" rot="R180"/>
<instance part="GND5" gate="1" x="142.24" y="101.6" rot="R180"/>
<instance part="GND6" gate="1" x="96.52" y="149.86" rot="R180"/>
<instance part="GND7" gate="1" x="132.08" y="149.86" rot="R180"/>
<instance part="GND8" gate="1" x="170.18" y="149.86" rot="R180"/>
</instances>
<busses>
</busses>
<nets>
<net name="GND" class="0">
<segment>
<pinref part="SV5" gate="1" pin="14"/>
<wire x1="96.52" y1="147.32" x2="104.14" y2="147.32" width="0.1524" layer="91"/>
<label x="99.06" y="147.32" size="1.27" layer="95"/>
<pinref part="GND6" gate="1" pin="GND"/>
</segment>
<segment>
<pinref part="SV6" gate="1" pin="14"/>
<wire x1="132.08" y1="147.32" x2="139.7" y2="147.32" width="0.1524" layer="91"/>
<label x="134.62" y="147.32" size="1.27" layer="95"/>
<pinref part="GND7" gate="1" pin="GND"/>
</segment>
<segment>
<pinref part="SV7" gate="1" pin="14"/>
<wire x1="170.18" y1="147.32" x2="177.8" y2="147.32" width="0.1524" layer="91"/>
<label x="172.72" y="147.32" size="1.27" layer="95"/>
<pinref part="GND8" gate="1" pin="GND"/>
</segment>
<segment>
<wire x1="83.82" y1="99.06" x2="83.82" y2="91.44" width="0.1524" layer="91"/>
<pinref part="SV1" gate="G$1" pin="2"/>
<wire x1="83.82" y1="91.44" x2="73.66" y2="91.44" width="0.1524" layer="91"/>
<label x="76.2" y="91.44" size="1.27" layer="95"/>
<pinref part="GND3" gate="1" pin="GND"/>
</segment>
<segment>
<wire x1="40.64" y1="99.06" x2="40.64" y2="91.44" width="0.1524" layer="91"/>
<pinref part="SV1" gate="G$1" pin="1"/>
<wire x1="40.64" y1="91.44" x2="58.42" y2="91.44" width="0.1524" layer="91"/>
<label x="43.18" y="91.44" size="1.27" layer="95"/>
<pinref part="GND2" gate="1" pin="GND"/>
</segment>
<segment>
<wire x1="142.24" y1="99.06" x2="142.24" y2="91.44" width="0.1524" layer="91"/>
<pinref part="SV2" gate="G$1" pin="2"/>
<wire x1="142.24" y1="91.44" x2="129.54" y2="91.44" width="0.1524" layer="91"/>
<label x="132.08" y="91.44" size="1.27" layer="95"/>
<pinref part="GND5" gate="1" pin="GND"/>
</segment>
<segment>
<wire x1="101.6" y1="99.06" x2="101.6" y2="91.44" width="0.1524" layer="91"/>
<pinref part="SV2" gate="G$1" pin="1"/>
<wire x1="101.6" y1="91.44" x2="114.3" y2="91.44" width="0.1524" layer="91"/>
<label x="106.68" y="91.44" size="1.27" layer="95"/>
<pinref part="GND4" gate="1" pin="GND"/>
</segment>
</net>
<net name="SDA" class="0">
<segment>
<pinref part="SV5" gate="1" pin="6"/>
<wire x1="96.52" y1="137.16" x2="104.14" y2="137.16" width="0.1524" layer="91"/>
<label x="99.06" y="137.16" size="1.27" layer="95"/>
</segment>
<segment>
<pinref part="SV6" gate="1" pin="6"/>
<wire x1="132.08" y1="137.16" x2="139.7" y2="137.16" width="0.1524" layer="91"/>
<label x="134.62" y="137.16" size="1.27" layer="95"/>
</segment>
<segment>
<pinref part="SV7" gate="1" pin="6"/>
<wire x1="170.18" y1="137.16" x2="177.8" y2="137.16" width="0.1524" layer="91"/>
<label x="172.72" y="137.16" size="1.27" layer="95"/>
</segment>
<segment>
<label x="81.28" y="68.58" size="1.27" layer="95"/>
<pinref part="SV1" gate="G$1" pin="20"/>
<wire x1="73.66" y1="68.58" x2="88.9" y2="68.58" width="0.1524" layer="91"/>
</segment>
</net>
<net name="SCL" class="0">
<segment>
<pinref part="SV5" gate="1" pin="5"/>
<wire x1="127" y1="137.16" x2="119.38" y2="137.16" width="0.1524" layer="91"/>
<label x="119.38" y="137.16" size="1.27" layer="95"/>
</segment>
<segment>
<pinref part="SV6" gate="1" pin="5"/>
<wire x1="165.1" y1="137.16" x2="154.94" y2="137.16" width="0.1524" layer="91"/>
<label x="154.94" y="137.16" size="1.27" layer="95"/>
</segment>
<segment>
<pinref part="SV7" gate="1" pin="5"/>
<wire x1="200.66" y1="137.16" x2="193.04" y2="137.16" width="0.1524" layer="91"/>
<label x="193.04" y="137.16" size="1.27" layer="95"/>
</segment>
<segment>
<pinref part="SV1" gate="G$1" pin="19"/>
<wire x1="58.42" y1="68.58" x2="43.18" y2="68.58" width="0.1524" layer="91"/>
<label x="45.72" y="68.58" size="1.27" layer="95"/>
</segment>
</net>
<net name="MOSI" class="0">
<segment>
<pinref part="SV5" gate="1" pin="7"/>
<wire x1="127" y1="139.7" x2="119.38" y2="139.7" width="0.1524" layer="91"/>
<label x="119.38" y="139.7" size="1.27" layer="95"/>
</segment>
<segment>
<pinref part="SV6" gate="1" pin="7"/>
<wire x1="165.1" y1="139.7" x2="154.94" y2="139.7" width="0.1524" layer="91"/>
<label x="154.94" y="139.7" size="1.27" layer="95"/>
</segment>
<segment>
<pinref part="SV7" gate="1" pin="7"/>
<wire x1="200.66" y1="139.7" x2="193.04" y2="139.7" width="0.1524" layer="91"/>
<label x="193.04" y="139.7" size="1.27" layer="95"/>
</segment>
<segment>
<pinref part="SV1" gate="G$1" pin="18"/>
<wire x1="73.66" y1="71.12" x2="88.9" y2="71.12" width="0.1524" layer="91"/>
<label x="81.28" y="71.12" size="1.27" layer="95"/>
</segment>
</net>
<net name="MISO" class="0">
<segment>
<pinref part="SV5" gate="1" pin="8"/>
<wire x1="96.52" y1="139.7" x2="104.14" y2="139.7" width="0.1524" layer="91"/>
<label x="99.06" y="139.7" size="1.27" layer="95"/>
</segment>
<segment>
<pinref part="SV6" gate="1" pin="8"/>
<wire x1="132.08" y1="139.7" x2="139.7" y2="139.7" width="0.1524" layer="91"/>
<label x="134.62" y="139.7" size="1.27" layer="95"/>
</segment>
<segment>
<pinref part="SV7" gate="1" pin="8"/>
<wire x1="170.18" y1="139.7" x2="177.8" y2="139.7" width="0.1524" layer="91"/>
<label x="172.72" y="139.7" size="1.27" layer="95"/>
</segment>
<segment>
<pinref part="SV1" gate="G$1" pin="21"/>
<wire x1="58.42" y1="66.04" x2="43.18" y2="66.04" width="0.1524" layer="91"/>
<label x="45.72" y="66.04" size="1.27" layer="95"/>
</segment>
</net>
<net name="SCLK" class="0">
<segment>
<pinref part="SV5" gate="1" pin="10"/>
<wire x1="96.52" y1="142.24" x2="104.14" y2="142.24" width="0.1524" layer="91"/>
<label x="99.06" y="142.24" size="1.27" layer="95"/>
</segment>
<segment>
<pinref part="SV6" gate="1" pin="10"/>
<wire x1="132.08" y1="142.24" x2="139.7" y2="142.24" width="0.1524" layer="91"/>
<label x="134.62" y="142.24" size="1.27" layer="95"/>
</segment>
<segment>
<pinref part="SV7" gate="1" pin="10"/>
<wire x1="170.18" y1="142.24" x2="177.8" y2="142.24" width="0.1524" layer="91"/>
<label x="172.72" y="142.24" size="1.27" layer="95"/>
</segment>
<segment>
<pinref part="SV1" gate="G$1" pin="22"/>
<wire x1="73.66" y1="66.04" x2="88.9" y2="66.04" width="0.1524" layer="91"/>
<label x="81.28" y="66.04" size="1.27" layer="95"/>
</segment>
</net>
<net name="GPA0" class="0">
<segment>
<pinref part="SV5" gate="1" pin="1"/>
<wire x1="127" y1="132.08" x2="119.38" y2="132.08" width="0.1524" layer="91"/>
<label x="119.38" y="132.08" size="1.27" layer="95"/>
</segment>
<segment>
<pinref part="SV6" gate="1" pin="1"/>
<wire x1="165.1" y1="132.08" x2="154.94" y2="132.08" width="0.1524" layer="91"/>
<label x="154.94" y="132.08" size="1.27" layer="95"/>
</segment>
<segment>
<pinref part="SV7" gate="1" pin="1"/>
<wire x1="200.66" y1="132.08" x2="193.04" y2="132.08" width="0.1524" layer="91"/>
<label x="193.04" y="132.08" size="1.27" layer="95"/>
</segment>
<segment>
<pinref part="SV1" gate="G$1" pin="39"/>
<wire x1="58.42" y1="43.18" x2="43.18" y2="43.18" width="0.1524" layer="91"/>
<label x="45.72" y="43.18" size="1.27" layer="95"/>
</segment>
</net>
<net name="GPA3" class="0">
<segment>
<pinref part="SV5" gate="1" pin="3"/>
<wire x1="127" y1="134.62" x2="119.38" y2="134.62" width="0.1524" layer="91"/>
<label x="119.38" y="134.62" size="1.27" layer="95"/>
</segment>
<segment>
<pinref part="SV6" gate="1" pin="3"/>
<wire x1="165.1" y1="134.62" x2="154.94" y2="134.62" width="0.1524" layer="91"/>
<label x="154.94" y="134.62" size="1.27" layer="95"/>
</segment>
<segment>
<pinref part="SV7" gate="1" pin="3"/>
<wire x1="200.66" y1="134.62" x2="193.04" y2="134.62" width="0.1524" layer="91"/>
<label x="193.04" y="134.62" size="1.27" layer="95"/>
</segment>
<segment>
<pinref part="SV1" gate="G$1" pin="38"/>
<wire x1="73.66" y1="45.72" x2="88.9" y2="45.72" width="0.1524" layer="91"/>
<label x="81.28" y="45.72" size="1.27" layer="95"/>
</segment>
</net>
<net name="+3V3" class="0">
<segment>
<pinref part="SV5" gate="1" pin="13"/>
<wire x1="127" y1="147.32" x2="119.38" y2="147.32" width="0.1524" layer="91"/>
<label x="119.38" y="147.32" size="1.27" layer="95"/>
</segment>
<segment>
<pinref part="SV6" gate="1" pin="13"/>
<wire x1="165.1" y1="147.32" x2="154.94" y2="147.32" width="0.1524" layer="91"/>
<label x="154.94" y="147.32" size="1.27" layer="95"/>
</segment>
<segment>
<pinref part="SV7" gate="1" pin="13"/>
<wire x1="200.66" y1="147.32" x2="193.04" y2="147.32" width="0.1524" layer="91"/>
<label x="193.04" y="147.32" size="1.27" layer="95"/>
</segment>
<segment>
<pinref part="SV1" gate="G$1" pin="3"/>
<wire x1="40.64" y1="88.9" x2="58.42" y2="88.9" width="0.1524" layer="91"/>
<label x="43.18" y="88.9" size="1.27" layer="95"/>
</segment>
<segment>
<pinref part="SV1" gate="G$1" pin="4"/>
<wire x1="83.82" y1="88.9" x2="73.66" y2="88.9" width="0.1524" layer="91"/>
<label x="76.2" y="88.9" size="1.27" layer="95"/>
</segment>
</net>
<net name="GPA1" class="0">
<segment>
<pinref part="SV5" gate="1" pin="2"/>
<wire x1="96.52" y1="132.08" x2="104.14" y2="132.08" width="0.1524" layer="91"/>
<label x="99.06" y="132.08" size="1.27" layer="95"/>
</segment>
<segment>
<pinref part="SV6" gate="1" pin="2"/>
<wire x1="132.08" y1="132.08" x2="139.7" y2="132.08" width="0.1524" layer="91"/>
<label x="134.62" y="132.08" size="1.27" layer="95"/>
</segment>
<segment>
<pinref part="SV7" gate="1" pin="2"/>
<wire x1="170.18" y1="132.08" x2="177.8" y2="132.08" width="0.1524" layer="91"/>
<label x="172.72" y="132.08" size="1.27" layer="95"/>
</segment>
<segment>
<pinref part="SV1" gate="G$1" pin="40"/>
<wire x1="73.66" y1="43.18" x2="88.9" y2="43.18" width="0.1524" layer="91"/>
<label x="81.28" y="43.18" size="1.27" layer="95"/>
</segment>
</net>
<net name="PWM" class="0">
<segment>
<pinref part="SV5" gate="1" pin="4"/>
<wire x1="96.52" y1="134.62" x2="104.14" y2="134.62" width="0.1524" layer="91"/>
<label x="99.06" y="134.62" size="1.27" layer="95"/>
</segment>
<segment>
<pinref part="SV6" gate="1" pin="4"/>
<wire x1="132.08" y1="134.62" x2="139.7" y2="134.62" width="0.1524" layer="91"/>
<label x="134.62" y="134.62" size="1.27" layer="95"/>
</segment>
<segment>
<pinref part="SV7" gate="1" pin="4"/>
<wire x1="170.18" y1="134.62" x2="177.8" y2="134.62" width="0.1524" layer="91"/>
<label x="172.72" y="134.62" size="1.27" layer="95"/>
</segment>
<segment>
<pinref part="SV2" gate="G$1" pin="13"/>
<wire x1="114.3" y1="76.2" x2="101.6" y2="76.2" width="0.1524" layer="91"/>
<label x="106.68" y="76.2" size="1.27" layer="95"/>
</segment>
</net>
<net name="GPIO1_28" class="0">
<segment>
<pinref part="SV1" gate="G$1" pin="12"/>
<wire x1="86.36" y1="78.74" x2="73.66" y2="78.74" width="0.1524" layer="91"/>
<label x="76.2" y="78.74" size="1.27" layer="95"/>
</segment>
<segment>
<pinref part="SV5" gate="1" pin="11"/>
<wire x1="127" y1="144.78" x2="119.38" y2="144.78" width="0.1524" layer="91"/>
<label x="119.38" y="144.78" size="1.27" layer="95"/>
</segment>
<segment>
<pinref part="SV6" gate="1" pin="11"/>
<wire x1="154.94" y1="144.78" x2="165.1" y2="144.78" width="0.1524" layer="91"/>
<label x="154.94" y="144.78" size="1.27" layer="95"/>
</segment>
<segment>
<pinref part="SV7" gate="1" pin="11"/>
<wire x1="200.66" y1="144.78" x2="193.04" y2="144.78" width="0.1524" layer="91"/>
<label x="193.04" y="144.78" size="1.27" layer="95"/>
</segment>
</net>
<net name="CS" class="0">
<segment>
<pinref part="SV1" gate="G$1" pin="17"/>
<wire x1="43.18" y1="71.12" x2="58.42" y2="71.12" width="0.1524" layer="91"/>
<label x="45.72" y="71.12" size="1.27" layer="95"/>
</segment>
<segment>
<pinref part="SV5" gate="1" pin="12"/>
<wire x1="96.52" y1="144.78" x2="104.14" y2="144.78" width="0.1524" layer="91"/>
<label x="99.06" y="144.78" size="1.27" layer="95"/>
</segment>
<segment>
<pinref part="SV6" gate="1" pin="12"/>
<wire x1="139.7" y1="144.78" x2="132.08" y2="144.78" width="0.1524" layer="91"/>
<label x="134.62" y="144.78" size="1.27" layer="95"/>
</segment>
<segment>
<pinref part="SV7" gate="1" pin="12"/>
<wire x1="177.8" y1="144.78" x2="170.18" y2="144.78" width="0.1524" layer="91"/>
<label x="172.72" y="144.78" size="1.27" layer="95"/>
</segment>
</net>
</nets>
</sheet>
</sheets>
<errors>
<approved hash="115,1,4.84293,50.6688,JP1,,,,,"/>
<approved hash="115,1,28.1771,53.4712,JP2,,,,,"/>
<approved hash="115,1,35.7971,83.9512,JP4,,,,,"/>
<approved hash="115,1,71.3571,22.9912,JP3,,,,,"/>
<approved hash="115,1,-25.1629,86.4912,JP5,,,,,"/>
<approved hash="115,1,-43.4171,83.6888,JP6,,,,,"/>
</errors>
</schematic>
</drawing>
</eagle>
